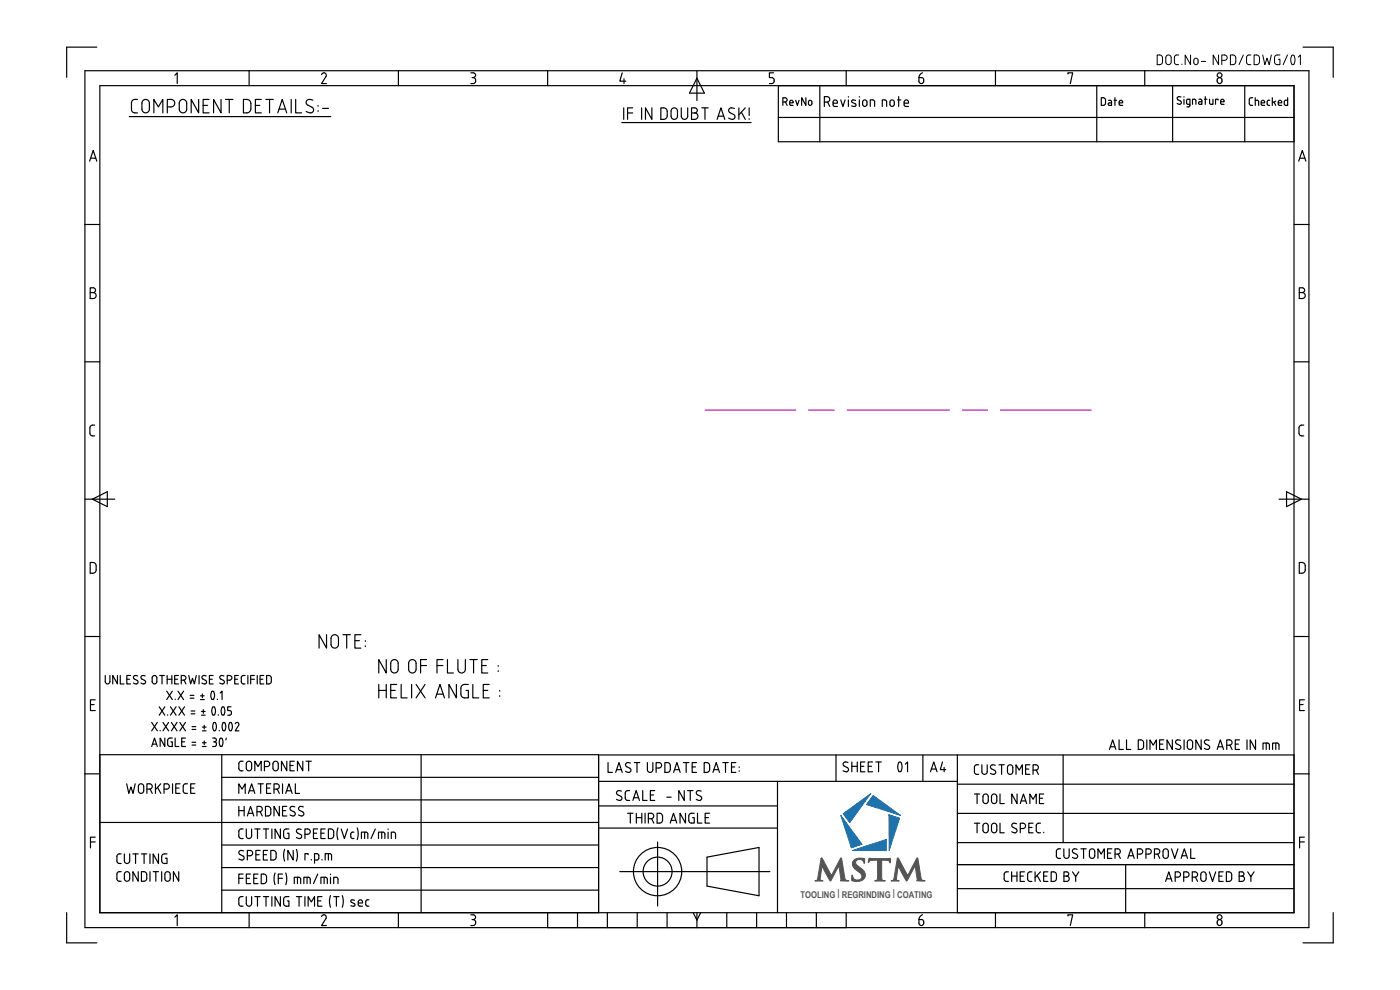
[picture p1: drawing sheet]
<svg xmlns="http://www.w3.org/2000/svg" width="297mm" height="210mm" viewBox="0 0 297 210" stroke-linecap="round" stroke-linejoin="round" font-family="sans-serif">
<!-- layer: Title Block -->
<g fill="none" stroke="#000" stroke-width=".25">
<path d="M14.1 10h6.4M21.2 18.2h253.3v175.4h-253.3zM52.8 15v3.2M84.5 15v3.2M116.2 15v3.2M147.8 15v6.3M147.8 16.6l1.6 3.2h-3.1zM165.1 18.2v11.9h109.4M173.9 18.2v11.9M179.5 15v3.2M211.2 15v3.2M232.7 18.2v11.9"/>
<path d="M242.8 15v3.2M248.8 18.2v11.9M264.1 18.2v11.9M276.4 10h6.4v6.4M165.1 24.9h109.4M18 47.6h3.2M274.5 47.6h3.2M18 76.8h3.2M274.5 76.8h3.2M18 105.9h6.3M19.6 105.9l3.2-1.6v3.2zM271.3 105.9h6.4"/>
<path d="M272.9 104.3l3.2 1.6-3.2 1.6zM18 135h3.2M274.5 135h3.2M18 164.2h3.2M274.5 164.2h3.2M14.1 193.6v6.4h6.4M52.8 193.6v3.2M84.5 193.6v3.2M116.2 193.6v3.2h63.3v-3.2M122.5 193.6v3.2M128.8 193.6v3.2M135.2 193.6v3.2"/>
<path d="M141.5 193.6v3.2M147.1 193.6l.7 1.6 .8-1.6M147.8 193.6v3.2M154.2 193.6v3.2M160.5 193.6v3.2M166.8 193.6v3.2M173.2 193.6v3.2M211.2 193.6v3.2M242.8 193.6v3.2M282.8 193.6v6.4h-6.4"/>
</g>
<!-- layer: 0 -->
<g fill="none" stroke="#000" stroke-width=".25">
<path d="M14.1 10v6.4M18 15h259.7v181.8h-259.7zM27.4 24.7h42.8M131.9 26h27.4M21.2 160.1h105.8v33.5h-105.8zM21.2 174.5h105.8M47 164.9h80M47 169.7h80M47 179.2h80M47 160.1v33.5M89.3 160.1v33.5M127 160.1h147.5v33.5h-71.4v-33.5"/>
<path d="M127 165.7h76.1M127 171h37.9M127 175.7h37.9M139.5 178.6v13.6M164.9 165.7v27.9M177.4 160.1v5.6M195.8 160.1v5.6M203.1 166.3h71.4M203.1 172.5h71.4M203.1 178.7h71.4M225.5 160.1v18.6M47 184h80"/>
<path d="M47 188.8h80M131.5 184.9h31.8M150 181.8l11-2v10.2l-11-2zM203.1 183.4h71.4M203.1 188.5h71.4M238.8 183.4v10.2"/>
<circle cx="139.5" cy="184.9" r="3.1"/>
<circle cx="139.5" cy="184.9" r="5.1"/>
</g>
<!-- layer: Layer 1 -->
<path d="M174.2 182l.3 .2 1.9 3.5 1.9-3.6 .2-.1 .6 3.7a.87 .87 0 0 0 1 1.1h-1.8a2.17 2.17 0 0 0-.1-1.7l-.3-1.4-1.7 3.2-1.8-3.2-.3 1.8a1.35 1.35 0 0 0 .1 1.3h.4l-1.7 .1 .1-.1a.67 .67 0 0 0 .5-.9z" fill="none" stroke="#545454" stroke-width=".21"/>
<path d="M174.2 182l.3 .2 1.9 3.5 1.9-3.6 .2-.1 .6 3.7a.87 .87 0 0 0 1 1.1h-1.8a2.17 2.17 0 0 0-.1-1.7l-.3-1.4-1.7 3.2-1.8-3.2-.3 1.8a1.35 1.35 0 0 0 .1 1.3h.4l-1.7 .1 .1-.1a.67 .67 0 0 0 .5-.9z" fill-rule="evenodd" fill="#545454"/>
<path d="M181.1 182.5a2.34 2.34 0 0 1 2.4-.3l-.2 1a.95 .95 0 0 0-.8-.9 .95 .95 0 0 0-1 .7l.2 .4 .5 .5a1.77 1.77 0 0 1 1 2.6 2.45 2.45 0 0 1-2.5 .3l.1-1.2a1.06 1.06 0 0 0 .9 1.1 1.06 1.06 0 0 0 1.2-.7 1.64 1.64 0 0 0-1-1.2 1.5 1.5 0 0 1-.8-2.3z" fill="none" stroke="#545454" stroke-width=".21"/>
<path d="M181.1 182.5a2.34 2.34 0 0 1 2.4-.3l-.2 1a.95 .95 0 0 0-.8-.9 .95 .95 0 0 0-1 .7l.2 .4 .5 .5a1.77 1.77 0 0 1 1 2.6 2.45 2.45 0 0 1-2.5 .3l.1-1.2a1.06 1.06 0 0 0 .9 1.1 1.06 1.06 0 0 0 1.2-.7 1.64 1.64 0 0 0-1-1.2 1.5 1.5 0 0 1-.8-2.3z" fill-rule="evenodd" fill="#545454"/>
<path d="M184.4 182l4.5 .1v.9l-.2-.1a1.37 1.37 0 0 0-1.5-.4h-.2l.1 3.7a.62 .62 0 0 0 .7 .6h-2.2h.2a.43 .43 0 0 0 .4-.6v-3.7h-.6a1.22 1.22 0 0 0-1.3 .4h-.1z" fill="none" stroke="#545454" stroke-width=".21"/>
<path d="M184.4 182l4.5 .1v.9l-.2-.1a1.37 1.37 0 0 0-1.5-.4h-.2l.1 3.7a.62 .62 0 0 0 .7 .6h-2.2h.2a.43 .43 0 0 0 .4-.6v-3.7h-.6a1.22 1.22 0 0 0-1.3 .4h-.1z" fill-rule="evenodd" fill="#545454"/>
<path d="M190.4 182l.3 .2 1.9 3.5 1.9-3.6 .2-.1 .6 3.7a.87 .87 0 0 0 1 1.1h-1.8a2.17 2.17 0 0 0-.1-1.7l-.3-1.4-1.8 3.2-1.8-3.2-.2 1.8a1.35 1.35 0 0 0 .1 1.3h.4l-1.7 .1 .1-.1a.67 .67 0 0 0 .5-.9z" fill="none" stroke="#545454" stroke-width=".21"/>
<path d="M190.4 182l.3 .2 1.9 3.5 1.9-3.6 .2-.1 .6 3.7a.87 .87 0 0 0 1 1.1h-1.8a2.17 2.17 0 0 0-.1-1.7l-.3-1.4-1.8 3.2-1.8-3.2-.2 1.8a1.35 1.35 0 0 0 .1 1.3h.4l-1.7 .1 .1-.1a.67 .67 0 0 0 .5-.9z" fill-rule="evenodd" fill="#545454"/>
<path d="M180.8 180.4l7.2-2.3v2.3z" fill="none" stroke="#1f73ad" stroke-width=".21"/>
<path d="M180.8 180.4l7.2-2.3v2.3z" fill="#1f73ad"/>
<path d="M188.6 172.8l2.3 .7-2.3 6.9z" fill="none" stroke="#1f73ad" stroke-width=".21"/>
<path d="M188.6 172.8l2.3 .7-2.3 6.9z" fill="#1f73ad"/>
<path d="M185.2 168.7l5.8 4.3-7.2-2.3z" fill="none" stroke="#1f73ad" stroke-width=".21"/>
<path d="M185.2 168.7l5.8 4.3-7.2-2.3z" fill="#1f73ad"/>
<path d="M178.9 172.6l5.8-4.2-4.4 6.1z" fill="none" stroke="#1f73ad" stroke-width=".21"/>
<path d="M178.9 172.6l5.8-4.2-4.4 6.1z" fill="#1f73ad"/>
<path d="M178.4 173l4.5 6.1-2.3 .8z" fill="none" stroke="#1f73ad" stroke-width=".21"/>
<path d="M178.4 173l4.5 6.1-2.3 .8z" fill="#1f73ad"/>
<!-- layer: 0 -->
<path d="M149.6 87h19.2M171.5 87h5.5M179.7 87h21.7M204.1 87h5.4M212.3 87h19.2" fill="none" stroke="#f0f" stroke-width=".25"/>
<g font-size="4.4">
<text x="27.4" y="24.1">COMPONENT DETAILS:-</text>
<text x="67.2" y="137.7">NOTE:</text>
<text x="79.9" y="142.9">NO OF FLUTE :</text>
<text x="79.9" y="148.2">HELIX ANGLE :</text>
</g>
<text font-size="3.8" x="131.9" y="25.4">IF IN DOUBT ASK!</text>
<g font-size="3.5">
<text x="36.7" y="17.9">1</text>
<text x="67.8" y="17.9">2</text>
<text x="99.5" y="17.9">3</text>
<text x="131.1" y="17.9">4</text>
<text x="162.8" y="17.9">5</text>
<text x="194.6" y="17.9">6</text>
<text x="226.2" y="17.9">7</text>
<text x="257.9" y="17.9">8</text>
<text x="18.6" y="34.3">A</text>
<text x="275.1" y="34.3">A</text>
<text x="18.7" y="63.4">B</text>
<text x="275.2" y="63.4">B</text>
<text x="18.7" y="92.6">C</text>
<text x="275.2" y="92.6">C</text>
<text x="18.7" y="121.7">D</text>
<text x="275.2" y="121.7">D</text>
<text x="18.8" y="150.9">E</text>
<text x="275.3" y="150.9">E</text>
<text x="18.8" y="180">F</text>
<text x="275.3" y="180">F</text>
<text x="36.7" y="196.4">1</text>
<text x="67.8" y="196.4">2</text>
<text x="99.5" y="196.4">3</text>
<text x="194.6" y="196.4">6</text>
<text x="226.2" y="196.4">7</text>
<text x="257.9" y="196.4">8</text>
</g>
<g font-size="3.2">
<text x="245.2" y="13.8">DOC.No- NPD/CDWG/01</text>
<text x="174.5" y="22.7">Revision note</text>
<text x="235.1" y="159.1">ALL DIMENSIONS ARE IN mm</text>
<text x="50.3" y="163.6">COMPONENT</text>
<text x="128.6" y="164">LAST UPDATE DATE:</text>
<text x="178.5" y="163.8">SHEET</text>
<text x="189.9" y="163.8">01</text>
<text x="197.1" y="163.8">A4</text>
<text x="206.4" y="164.4">CUSTOMER</text>
<text x="26.5" y="168.4">WORKPIECE</text>
<text x="50.3" y="168.4">MATERIAL</text>
<text x="50.3" y="173.2">HARDNESS</text>
<text x="130.5" y="169.9">SCALE - NTS</text>
<text x="206.4" y="170.6">TOOL NAME</text>
<text x="50.3" y="178">CUTTING SPEED(Vc)m/min</text>
<text x="132.8" y="174.7">THIRD ANGLE</text>
<text x="206.4" y="176.8">TOOL SPEC.</text>
<text x="24.5" y="183.3">CUTTING</text>
<text x="50.3" y="182.6">SPEED (N) r.p.m</text>
<text x="223.8" y="182.2">CUSTOMER APPROVAL</text>
<text x="24.5" y="187">CONDITION</text>
<text x="50.3" y="187.5">FEED (F) mm/min</text>
<text x="212.7" y="187.1">CHECKED BY</text>
<text x="246.9" y="187.1">APPROVED BY</text>
<text x="50.3" y="192.3">CUTTING TIME (T) sec</text>
</g>
<g font-size="2.8">
<text x="22" y="145.2">UNLESS OTHERWISE SPECIFIED</text>
<text x="34.2" y="148.5">X.X = ± 0.1</text>
<text x="31.2" y="155.1">X.XXX = ± 0.002</text>
<text x="32.8" y="151.8">X.XX = ± 0.05</text>
<text x="31" y="158.4">ANGLE = ± 30'</text>
</g>
<g font-size="2.5">
<text x="165.8" y="22.4">RevNo</text>
<text x="233.4" y="22.4">Date</text>
<text x="249.4" y="22.2">Signature</text>
<text x="264.8" y="22.4">Checked</text>
</g>
<g font-size="2" fill="#545454">
<text x="169.8" y="190.4">TOOLING REGRINDING COATING</text>
<text x="177.7" y="190.1">|</text>
<text x="189.4" y="190.1">|</text>
</g>
</svg>
